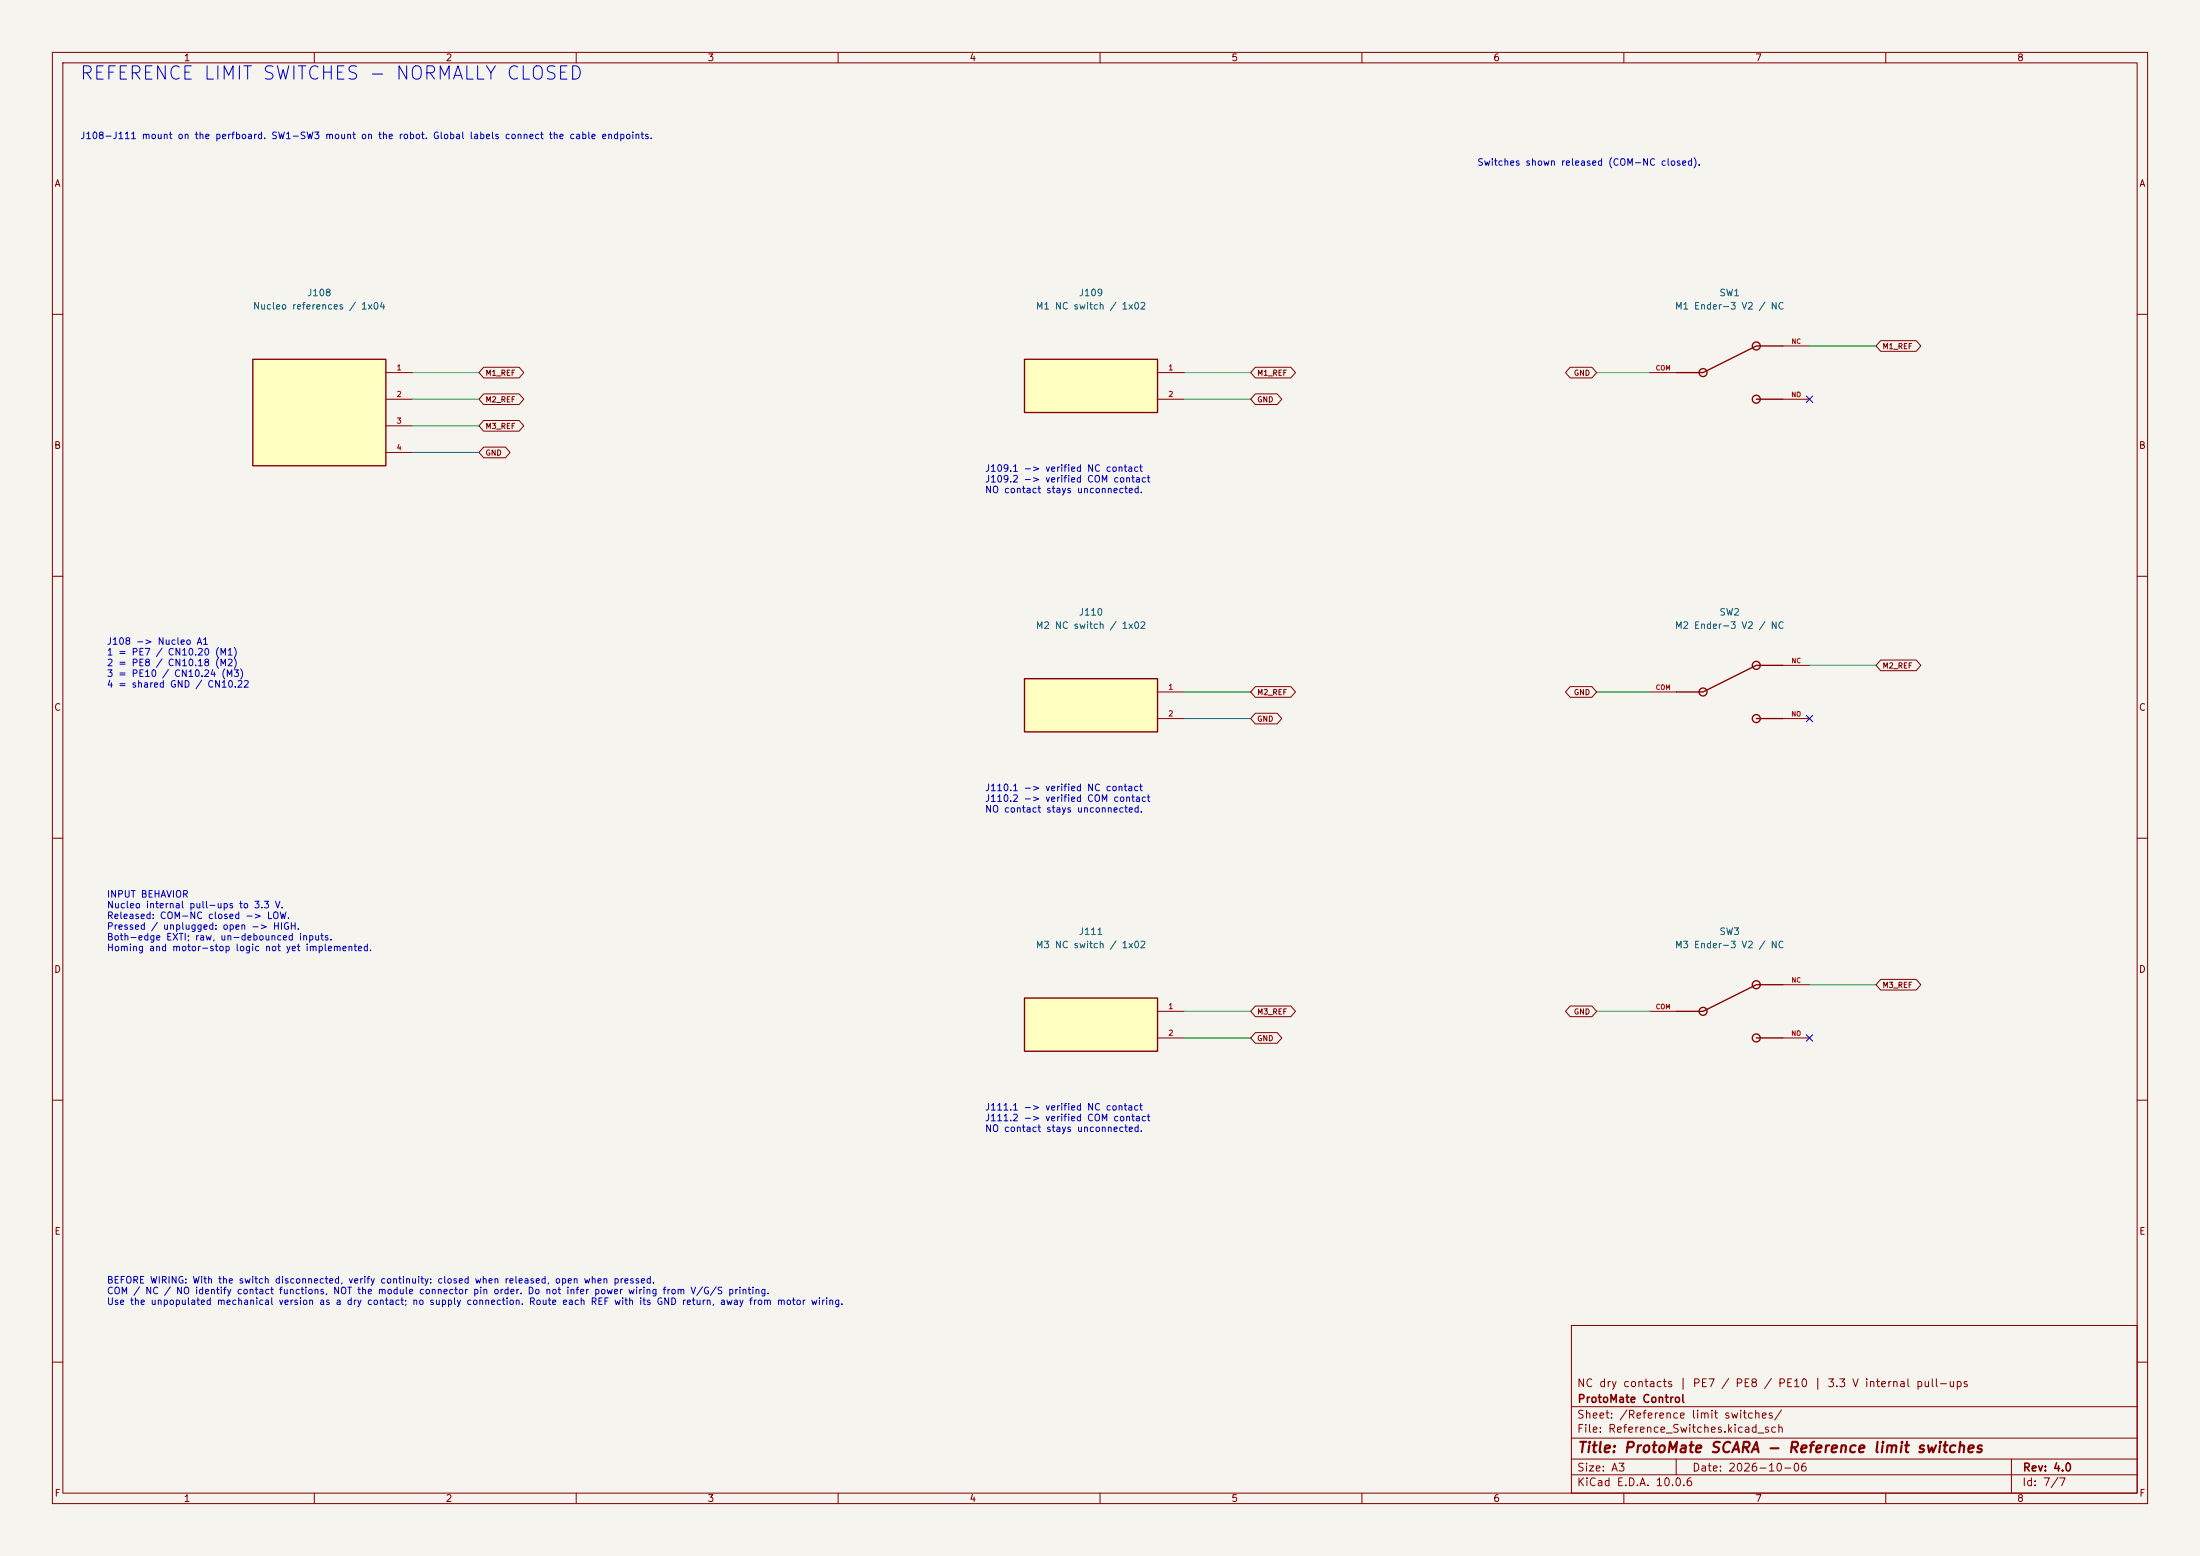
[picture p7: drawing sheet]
<svg xmlns="http://www.w3.org/2000/svg" width="420mm" height="297mm" viewBox="0 0 420 297" stroke-linecap="round" stroke-linejoin="round" font-family="sans-serif">
<path d="M0 0h420v297h-420z" fill="#f5f4ef" stroke="#f5f4ef" stroke-width=".19"/>
<g fill="none" stroke="#840000" stroke-width=".19">
<path d="M10 10h400v277h-400zM12 12h396v273h-396zM60 10v2M110 10v2M160 10v2M210 10v2M260 10v2M310 10v2M360 10v2M10 60h2M315 71.1h5M340.4 66h5"/>
<path d="M340.4 76.2h5M408 60h2M10 110h2M408 110h2M10 160h2M408 160h2M315 193h5M340.4 188h5M340.4 198.1h5M10 210h2M408 210h2M300 253h108v32h-108z"/>
<path d="M10 260h2M300 278.5h108M300 274.5h108M300 268.5h108M320 278.5v3M384 278.5v6.5M408 260h2M60 285v2M110 285v2M160 285v2M210 285v2M260 285v2"/>
<path d="M300 281.5h108M310 285v2M360 285v2"/>
</g>
<g fill="none" stroke="#840000" stroke-width=".25">
<path d="M335.3 76.2h5.1M340.4 66h-5.1l-10.2 5.1h-5.1M335.3 198.1h5.1M340.4 188h-5.1l-10.2 5h-5.1"/>
<circle cx="325.1" cy="71.1" r=".76"/>
<circle cx="335.3" cy="66" r=".76"/>
<circle cx="335.3" cy="76.2" r=".76"/>
<circle cx="325.1" cy="193" r=".76"/>
<circle cx="335.3" cy="188" r=".76"/>
<circle cx="335.3" cy="198.1" r=".76"/>
</g>
<path d="M195.6 68.6h25.4v10.1h-25.4z" fill="#ffffc2"/>
<path d="M195.6 68.6h25.4v10.1h-25.4z" fill="none" stroke="#840000" stroke-width=".25"/>
<path d="M221 71.1h5.1M221 76.2h5.1" fill="none" stroke="#840000" stroke-width=".19"/>
<path d="M195.6 129.5h25.4v10.2h-25.4z" fill="#ffffc2"/>
<path d="M195.6 129.5h25.4v10.2h-25.4z" fill="none" stroke="#840000" stroke-width=".25"/>
<path d="M221 132.1h5.1M221 137.2h5.1" fill="none" stroke="#840000" stroke-width=".19"/>
<path d="M195.6 190.5h25.4v10.2h-25.4z" fill="#ffffc2"/>
<path d="M195.6 190.5h25.4v10.2h-25.4z" fill="none" stroke="#840000" stroke-width=".25"/>
<path d="M221 193h5.1M221 198.1h5.1" fill="none" stroke="#840000" stroke-width=".19"/>
<path d="M48.3 68.6h25.4v20.3h-25.4z" fill="#ffffc2"/>
<g fill="none" stroke="#840000" stroke-width=".25">
<path d="M48.3 68.6h25.4v20.3h-25.4zM335.3 137.2h5.1M340.4 127h-5.1l-10.2 5.1h-5.1"/>
<circle cx="325.1" cy="132.1" r=".76"/>
<circle cx="335.3" cy="127" r=".76"/>
<circle cx="335.3" cy="137.2" r=".76"/>
</g>
<g fill="none" stroke="#840000" stroke-width=".19">
<path d="M73.7 71.1h5M73.7 76.2h5M92.3 70.1h6.8l.9 1-.9 1h-6.8l-.9-1zM92.3 75.2h6.8l.9 1-.9 1h-6.8l-.9-1zM239.6 70.1h6.8l.9 1-.9 1h-6.8l-.8-1zM239.6 75.2h4.2l.9 1-.9 1h-4.2l-.8-1zM299.7 70.1h4.2l.9 1-.9 1h-4.2l-.8-1zM359 65h6.8l.9 1-.9 1.1h-6.8l-.9-1.1zM73.7 81.3h5M73.7 86.4h5M92.3 80.3h6.8l.9 1-.9 1h-6.8l-.9-1zM92.3 85.3h4.2l.9 1.1-.9 1h-4.2l-.9-1z"/>
<path d="M239.6 131.1h6.8l.9 1-.9 1h-6.8l-.8-1zM239.6 136.1h4.2l.9 1.1-.9 1h-4.2l-.8-1zM299.7 131.1h4.2l.9 1-.9 1h-4.2l-.8-1zM315 132.1h5M340.4 127h5M340.4 137.2h5M359 126h6.8l.9 1-.9 1h-6.8l-.9-1zM239.6 197.1h4.2l.9 1-.9 1h-4.2l-.8-1zM239.6 192h6.8l.9 1-.9 1.1h-6.8l-.8-1.1zM299.7 192h4.2l.9 1-.9 1.1h-4.2l-.8-1.1zM359 186.9h6.8l.9 1.1-.9 1h-6.8l-.9-1z"/>
</g>
<g fill="none" stroke="#009600" stroke-width=".19">
<path d="M78.7 76.2h12.7M78.7 71.1h12.7M226.1 76.2h12.7M226.1 71.1h12.7M304.8 71.1h10.2M345.4 66h12.7M78.7 86.4h12.7M78.7 81.3h12.7M226.1 137.2h12.7M226.1 132.1h12.7M304.8 132.1h10.2M345.4 127h12.7"/>
<path d="M226.1 198.1h12.7M226.1 193h12.7M304.8 193h10.2M345.4 188h12.7"/>
</g>
<path d="M344.8 75.6l1.2 1.2M346 75.6l-1.2 1.2M344.8 136.6l1.2 1.2M346 136.6l-1.2 1.2M344.8 197.5l1.2 1.2M346 197.5l-1.2 1.2" fill="none" stroke="#000084" stroke-width=".19"/>
<text font-size="2.5" fill="#0000c2" x="15.1" y="15.9">REFERENCE LIMIT SWITCHES - NORMALLY CLOSED</text>
<text font-size="2" fill="#840000" x="301" y="277.8">Title: ProtoMate SCARA - Reference limit switches</text>
<g font-size="1.5" fill="#840000">
<text x="300.9" y="265.1">NC dry contacts | PE7 / PE8 / PE10 | 3.3 V internal pull-ups</text>
<text x="301" y="268.1">ProtoMate Control</text>
<text x="300.9" y="273.8">File: Reference_Switches.kicad_sch</text>
<text x="300.9" y="271.1">Sheet: /Reference limit switches/</text>
<text x="300.9" y="281.2">Size: A3</text>
<text x="322.9" y="281.2">Date: 2026-10-06</text>
<text x="386" y="281.2">Rev: 4.0</text>
<text x="300.9" y="284">KiCad E.D.A. 10.0.6</text>
<text x="385.9" y="284">Id: 7/7</text>
</g>
<g font-size="1.3" fill="#840000">
<text x="35" y="12">1</text>
<text x="85" y="12">2</text>
<text x="135" y="12">3</text>
<text x="185" y="12">4</text>
<text x="235" y="12">5</text>
<text x="285" y="12">6</text>
<text x="335" y="12">7</text>
<text x="385" y="12">8</text>
<text x="10.3" y="36">A</text>
<text x="408.3" y="36">A</text>
<text x="10.2" y="86">B</text>
<text x="408.2" y="86">B</text>
<text x="10.2" y="136">C</text>
<text x="408.2" y="136">C</text>
<text x="10.2" y="186">D</text>
<text x="408.2" y="186">D</text>
<text x="10.3" y="236">E</text>
<text x="408.3" y="236">E</text>
<text x="10.3" y="286">F</text>
<text x="35" y="287">1</text>
<text x="85" y="287">2</text>
<text x="135" y="287">3</text>
<text x="185" y="287">4</text>
<text x="235" y="287">5</text>
<text x="285" y="287">6</text>
<text x="335" y="287">7</text>
<text x="385" y="287">8</text>
<text x="408.3" y="286">F</text>
</g>
<g font-size="1.3" fill="#0000c2">
<text x="15.2" y="26.9">J108-J111 mount on the perfboard. SW1-SW3 mount on the robot. Global labels connect the cable endpoints.</text>
<text x="281.9" y="31.9">Switches shown released (COM-NC closed).</text>
<text x="187.9" y="90.4">J109.1 -&gt; verified NC contact</text>
<text x="187.9" y="92.4">J109.2 -&gt; verified COM contact</text>
<text x="187.9" y="94.4">NO contact stays unconnected.</text>
<text x="20.3" y="123.4">J108 -&gt; Nucleo A1</text>
<text x="20.3" y="125.4">1 = PE7 / CN10.20 (M1)</text>
<text x="20.3" y="127.5">2 = PE8 / CN10.18 (M2)</text>
<text x="20.3" y="129.5">3 = PE10 / CN10.24 (M3)</text>
<text x="20.3" y="131.6">4 = shared GND / CN10.22</text>
<text x="187.9" y="151.3">J110.1 -&gt; verified NC contact</text>
<text x="187.9" y="153.4">J110.2 -&gt; verified COM contact</text>
<text x="187.9" y="155.4">NO contact stays unconnected.</text>
<text x="20.3" y="171.6">INPUT BEHAVIOR</text>
<text x="20.3" y="173.7">Nucleo internal pull-ups to 3.3 V.</text>
<text x="20.3" y="175.7">Released: COM-NC closed -&gt; LOW.</text>
<text x="20.3" y="177.8">Pressed / unplugged: open -&gt; HIGH.</text>
<text x="20.3" y="179.8">Both-edge EXTI; raw, un-debounced inputs.</text>
<text x="20.3" y="181.9">Homing and motor-stop logic not yet implemented.</text>
<text x="187.9" y="212.3">J111.1 -&gt; verified NC contact</text>
<text x="187.9" y="214.3">J111.2 -&gt; verified COM contact</text>
<text x="187.9" y="216.4">NO contact stays unconnected.</text>
<text x="20.3" y="245.3">BEFORE WIRING: With the switch disconnected, verify continuity: closed when released, open when pressed.</text>
<text x="20.3" y="247.3">COM / NC / NO identify contact functions, NOT the module connector pin order. Do not infer power wiring from V/G/S printing.</text>
<text x="20.3" y="249.4">Use the unpopulated mechanical version as a dry contact; no supply connection. Route each REF with its GND return, away from motor wiring.</text>
</g>
<g font-size="1.3" fill="#006464">
<text x="48.2" y="59.4">Nucleo references / 1x04</text>
<text x="58.5" y="56.8">J108</text>
<text x="197.6" y="59.4">M1 NC switch / 1x02</text>
<text x="205.9" y="56.8">J109</text>
<text x="319.6" y="59.4">M1 Ender-3 V2 / NC</text>
<text x="328.1" y="56.8">SW1</text>
<text x="205.9" y="117.8">J110</text>
<text x="328.1" y="117.8">SW2</text>
<text x="197.6" y="120.3">M2 NC switch / 1x02</text>
<text x="319.6" y="120.3">M2 Ender-3 V2 / NC</text>
<text x="205.9" y="178.8">J111</text>
<text x="328.1" y="178.8">SW3</text>
<text x="197.6" y="181.3">M3 NC switch / 1x02</text>
<text x="319.6" y="181.3">M3 Ender-3 V2 / NC</text>
</g>
<g font-size="1" fill="#a90000">
<text x="75.6" y="70.9">1</text>
<text x="222.9" y="70.9">1</text>
<text x="75.6" y="76">2</text>
<text x="222.9" y="76">2</text>
<text x="75.6" y="81.1">3</text>
<text x="75.6" y="86.2">4</text>
<text x="222.9" y="131.9">1</text>
<text x="222.9" y="137">2</text>
<text x="222.9" y="192.9">1</text>
<text x="222.9" y="197.9">2</text>
</g>
<g font-size="1" fill="#840000">
<text x="92.6" y="72">M1_REF</text>
<text x="239.9" y="72">M1_REF</text>
<text x="300.4" y="72">GND</text>
<text x="359.3" y="66.9">M1_REF</text>
<text x="92.6" y="77">M2_REF</text>
<text x="239.9" y="77">GND</text>
<text x="92.6" y="82.1">M3_REF</text>
<text x="92.6" y="87.2">GND</text>
<text x="359.3" y="127.8">M2_REF</text>
<text x="239.9" y="132.9">M2_REF</text>
<text x="300.4" y="132.9">GND</text>
<text x="239.9" y="138">GND</text>
<text x="359.3" y="188.8">M3_REF</text>
<text x="239.9" y="193.9">M3_REF</text>
<text x="300.4" y="193.9">GND</text>
<text x="239.9" y="199">GND</text>
</g>
<g font-size=".9" fill="#a90000">
<text x="341.9" y="65.8">NC</text>
<text x="316" y="70.9">COM</text>
<text x="341.9" y="76">NO</text>
<text x="316" y="131.9">COM</text>
<text x="341.9" y="126.8">NC</text>
<text x="341.9" y="137">NO</text>
<text x="341.9" y="187.8">NC</text>
<text x="316" y="192.8">COM</text>
<text x="341.9" y="197.9">NO</text>
</g>
</svg>
